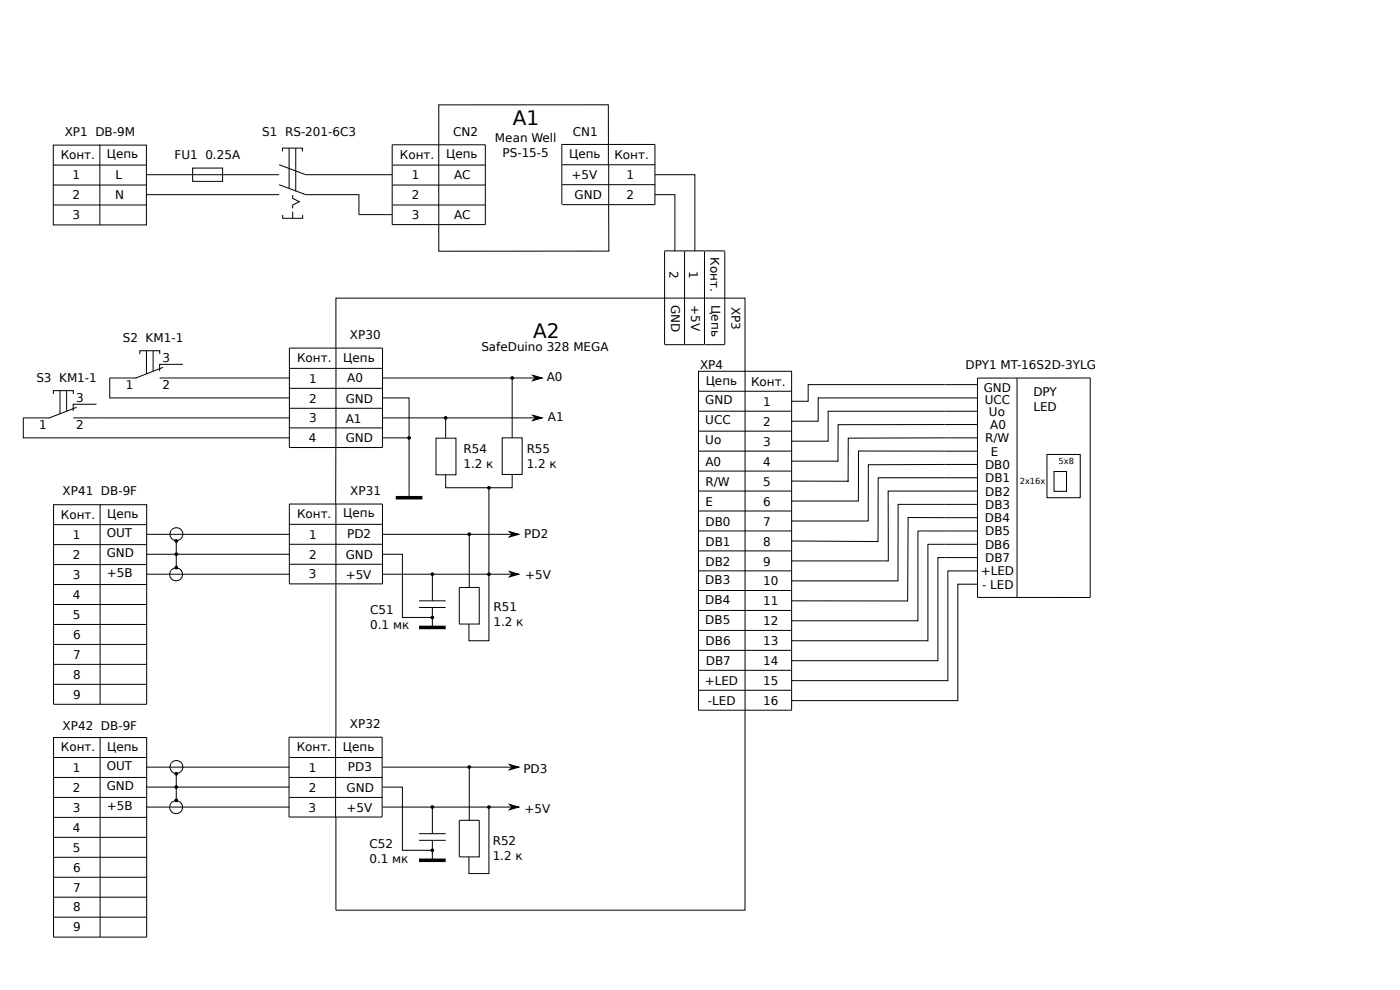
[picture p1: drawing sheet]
<svg xmlns="http://www.w3.org/2000/svg" width="594mm" height="420mm" viewBox="0 0 594 420" stroke-linecap="round" stroke-linejoin="round" font-family="sans-serif">
<g fill="none" stroke="#000" stroke-width=".42">
<path d="M22.6 70v-8.4h19.8v33.8M22.6 70h39.5M22.6 70v17M22.6 78.5h39.5M42.4 61.6h19.7v8.4M62 74.1h56.4M62.1 70v17M81.7 71.3h12.7v5.6h-12.7zM118.4 78.4l11.3 4.2h22.6v8.5h14.1M118.4 69.9l11.3 4.2h36.7M119.8 64.2v-1.4h8.5v1.4M122.7 62.8v17"/>
<path d="M125.5 62.8v18.4M166.4 61.4h39.5v33.9h-39.5zM166.5 70h39.6M166.5 78.5h39.6M238.5 69.9h39.5M238.5 78.4h39.5M258.1 69.7v-25.2h-71.9v62.1l72.1-.1v-36.6M277.9 74.1h16.9v32.5M22.6 87v8.4h39.5v-8.4M22.6 87h39.5M62 82.6h56.4M119.9 91.2v1.4h8.5v-1.4"/>
<path d="M124.2 82.7v1.5l2.8 1.4-2.8 1.4v1.4M124.2 89.8v2.8M166.5 87h39.6M238.4 86.7v-25.4h39.5v25.4M238.5 86.8h39.5M277.9 82.6h8.4v24M282 106.4h16.9M282 106.6v39.5M290.4 106.6v39.5M298.9 106.6v39.5M299 106.4h8.5M307.5 106.6v39.5"/>
<path d="M282 126.5h16.9M282.2 126.5h-139.7v63.4M299 126.5h8.5M307.6 126.5h8.5v31h19.8v8.5M59.3 150.2v-1.4h8.5v1.4M62.1 148.8v9.9M65 148.8v8.6M69.2 155.8l-11.6 4.6M77.6 154.6h-9.9v2.9M122.9 156.3h39.5M282 146.2h16.9M299 146.2h8.5"/>
<path d="M21.2 177.3h-11.3v8.5h112.9M22.6 167.1v-1.4h8.5v1.4M25.4 165.7v9.9M28.3 165.7v8.7M31 177.3h91.8M32.5 172.8l-11.6 4.5M40.9 171.5h-9.9v2.9M57.9 160.4h-11.3v8.4h76.2M67.7 160.4h55.1M122.9 164.7h39.5M122.9 173.2h39.5M162.3 168.8h11.3v17"/>
<path d="M162.3 160.4h67.7M162.3 177.3h67.7M189.1 177.3v8.5M217.3 160.4v25.4M296.4 166v-8.5h19.7v143.8M296.4 166h39.5M296.4 166v16.9M296.4 174.5h39.5M335.9 166v16.9M414.9 163.2h-72v7h-7.1M414.9 168.8h-67.8v9.9h-11.3M414.9 174.5h-63.5v12.7h-15.6"/>
<path d="M431.5 160.4v93.1M122.8 181.4v8.5h39.5v-42.2h-39.5v33.8h39.5M142.5 189.8l-.1 23.9M162.3 185.8h11.3v25.4M185 185.9h8.5v15.5h-8.5zM213.1 185.8h8.4v15.5h-8.4zM296.4 182.9v8.5h39.5v-8.5M296.4 191.4v8.5h39.5M296.4 199.9v25.4M296.4 182.9h39.5M335.9 191.4v67.6M414.9 180.1l-59.3 .1-.1 15.5-19.7-.1"/>
<path d="M414.9 185.8l-55 .1v18.3l-24.1-.1M414.9 191.4l-50.6-.1-.1 21.3h-28.4M414.9 197l-46.5 .2v23.8h-32.6M444.2 192.8h14.1v18.4h-14.1zM42.5 214.1h19.7v8.5M122.8 213.8h39.5v33.9h-39.5zM142.5 213.8v33.9M189.1 201.3v5.6h28.2v-5.6M207.4 206.9v64.9h-8.4v-7M296.4 208.3h39.5M296.4 216.8h39.5M400.8 219.6h-15.5l-.2 35.4-49.3-.1"/>
<path d="M400.8 219.6h14.1M414.9 202.7h-42.3l-.1 27.1-36.7-.3M414.9 208.3h-38.1l.1 29.7h-41.1M414.9 214h-33.8l-.1 32.4h-45.2M447.2 200h5.3v8.4h-5.3zM22.7 222.6v-8.5h19.8v84.7M22.7 239.5v8.5h39.5v-8.5M22.7 222.6h39.5M22.7 222.6v16.9M22.7 231.1h39.5M22.7 239.5h39.5M62.1 226.7h60.7"/>
<path d="M62.1 235.1h60.7M62.2 222.6v16.9M72.7 224.9a2.74 2.74 0 0 1 4.7 .7 2.74 2.74 0 0 1-2.9 3.7 2.74 2.74 0 0 1-1.8-4.3M74.8 229.5v11.3M122.9 230.9h39.5M122.9 222.4h39.5M122.9 239.4h39.5M162.3 235.1h8.4v26.9h12.7M162.3 226.7h57.8M199.1 226.7v22.5M296.4 225.3v8.4h39.5M296.4 233.7v25.3"/>
<path d="M296.4 225.3h39.5M389.4 225.3h25.5M389.5 225.3v38.1h-53.7M414.9 230.9h-21.2v40.9h-57.9M414.9 236.6h-17v43.7h-62.1M22.7 248v8.5h39.5M22.7 256.5v25.4M62.1 243.6h60.7M62.2 248v50.8h-39.5v-8.5M72.6 241.9a2.74 2.74 0 0 1 4.7 .8 2.74 2.74 0 0 1-3 3.7 2.74 2.74 0 0 1-1.8-4.4M142.5 247.8v65M162.3 243.6h57.8"/>
<path d="M177.8 254.9h11.3M177.8 257.7h11.3M183.4 243.6v11.3M183.4 257.7v8.5M194.9 249.2h8.4v15.6h-8.4zM296.4 259v8.4h39.5v-8.4M296.4 242.2h39.5M296.4 250.5h39.5M296.4 259h39.5M414.7 253.4l47.9 .1v-93.1h-47.9v93.1M414.9 242.2h-12.7v46.6h-66.4M414.9 247.8h-8.5v49.4h-70.6"/>
<path d="M22.7 264.9h39.5M22.7 273.4h39.5M296.4 267.4v8.5h39.5M335.9 267.4v33.9h-39.5v-25.4M22.7 281.9v8.4h39.5M22.7 281.9h39.5M296.4 284.4h39.5M296.4 292.8h39.5M42.5 312.9h19.7v8.5M122.6 312.8h39.5v33.8h-39.5zM142.4 312.8v33.8M316.1 301.5v84.6h-173.6v-39.5"/>
<path d="M22.7 321.4v-8.5h19.8v84.7M22.7 338.3v8.5h39.5v-8.5M22.7 321.4v16.9M22.7 321.4h39.5M22.7 329.8h39.5M22.7 338.3h39.5M62.1 325.5h60.7M62.1 333.9h60.7M62.2 321.4v16.9M72.7 323.6a2.74 2.74 0 0 1 4.7 .8 2.74 2.74 0 0 1-2.9 3.7 2.74 2.74 0 0 1-1.8-4.3M74.8 328.3v11.3M122.8 321.4h39.5"/>
<path d="M122.8 329.8h39.5M122.8 338.3h39.5M162.3 333.9h8.4v26.8h12.7M162.3 325.5h57.8M199.1 325.4v22.6M22.7 346.8v8.4h39.5M22.7 355.2v25.4M62.1 342.4h60.7M62.2 346.8v50.8h-39.5v-8.5M72.6 340.7a2.74 2.74 0 0 1 4.7 .8 2.74 2.74 0 0 1-3 3.7 2.74 2.74 0 0 1-1.8-4.4M162.3 342.4h57.8M177.8 353.7h11.3"/>
<path d="M177.8 356.5h11.3M183.4 342.4v11.3M183.4 356.5v8.5M194.9 348h8.4v15.5h-8.4zM207.4 342.4v28.2h-8.4v-7M22.7 363.7h39.5M22.7 372.2h39.5M22.7 380.6v8.5h39.5M22.7 380.6h39.5"/>
</g>
<g fill="#000" stroke="#000" stroke-width=".42">
<path d="M226.1 159.2l3.9 1.2-3.9 1.1 1.1-1.1z" fill-rule="evenodd"/>
<path d="M226.1 176.2l3.9 1.1-3.9 1.1 1.1-1.1z" fill-rule="evenodd"/>
<path d="M216.2 225.5l3.9 1.2-3.9 1.1 1.1-1.1z" fill-rule="evenodd"/>
<path d="M216.2 242.5l3.9 1.1-3.9 1.1 1.1-1.1z" fill-rule="evenodd"/>
<path d="M216.2 324.3l3.9 1.2-3.9 1.1 1.1-1.1z" fill-rule="evenodd"/>
<path d="M216.2 341.3l3.9 1.1-3.9 1.1 1.1-1.1z" fill-rule="evenodd"/>
<circle cx="189.1" cy="177.3" r=".56"/>
<circle cx="217.3" cy="160.4" r=".56"/>
<circle cx="173.6" cy="185.8" r=".56"/>
<circle cx="207.4" cy="206.9" r=".56"/>
<circle cx="74.8" cy="229.5" r=".56"/>
<circle cx="74.8" cy="235.1" r=".56"/>
<circle cx="199.1" cy="226.6" r=".56"/>
<circle cx="74.8" cy="240.8" r=".56"/>
<circle cx="183.4" cy="243.6" r=".56"/>
<circle cx="207.4" cy="243.6" r=".56"/>
<circle cx="183.4" cy="262" r=".56"/>
<circle cx="74.8" cy="328.3" r=".56"/>
<circle cx="74.8" cy="339.6" r=".56"/>
<circle cx="74.8" cy="333.9" r=".56"/>
<circle cx="199.1" cy="325.4" r=".56"/>
<circle cx="183.4" cy="342.4" r=".56"/>
<circle cx="207.4" cy="342.4" r=".56"/>
<circle cx="183.4" cy="360.7" r=".56"/>
</g>
<path d="M167.9 211.2h11.3M177.8 266.2h11.3M177.8 365h11.3" fill="none" stroke="#000" stroke-width="1.5" stroke-linecap="butt"/>
<g font-size="8.5">
<text x="217.6" y="53.2">A1</text>
<text x="226.2" y="143.4">A2</text>
</g>
<g font-size="5.1">
<text x="27.5" y="57.6">XP1 DB-9M</text>
<text x="111.3" y="57.6">S1 RS-201-6C3</text>
<text x="192.3" y="57.6">CN2</text>
<text x="243" y="57.6">CN1</text>
<text x="210" y="60.1">Mean Well</text>
<text x="25.7" y="67.5">Конт.</text>
<text x="45.3" y="67.1">Цепь</text>
<text x="74" y="67.5">FU1 0.25А</text>
<text x="169.7" y="67.5">Конт.</text>
<text x="189.3" y="67.1">Цепь</text>
<text x="213.2" y="66.5">PS-15-5</text>
<text x="241.5" y="67">Цепь</text>
<text x="260.7" y="67.3">Конт.</text>
<text x="30.8" y="76.1">1</text>
<text x="49" y="76">L</text>
<text x="174.8" y="76.1">1</text>
<text x="192.7" y="76">AC</text>
<text x="242.5" y="75.8">+5V</text>
<text x="265.8" y="76">1</text>
<text x="30.8" y="84.6">2</text>
<text x="48.8" y="84.4">N</text>
<text x="174.8" y="84.6">2</text>
<text x="243.8" y="84.3">GND</text>
<text x="265.8" y="84.5">2</text>
<text x="30.8" y="93">3</text>
<text x="174.7" y="92.9">3</text>
<text x="192.7" y="92.8">AC</text>
<text x="301.5" y="109.2" transform="rotate(90 301.5 109.2)">Конт.</text>
<text x="284" y="115.1" transform="rotate(90 284 115.1)">2</text>
<text x="292.5" y="115.1" transform="rotate(90 292.5 115.1)">1</text>
<text x="284.8" y="129.4" transform="rotate(90 284.8 129.4)">GND</text>
<text x="293.2" y="129.4" transform="rotate(90 293.2 129.4)">+5V</text>
<text x="301.8" y="129.4" transform="rotate(90 301.8 129.4)">Цепь</text>
<text x="310.4" y="130" transform="rotate(90 310.4 130)">XP3</text>
<text x="148.5" y="143.9">XP30</text>
<text x="52.1" y="145.3">S2 KM1-1</text>
<text x="204.2" y="149">SafeDuino 328 MEGA</text>
<text x="68.9" y="153.6">3</text>
<text x="126.1" y="153.7">Конт.</text>
<text x="145.7" y="153.4">Цепь</text>
<text x="147.3" y="161.9">A0</text>
<text x="232" y="161.8">A0</text>
<text x="297" y="156.4">XP4</text>
<text x="409.7" y="156.6">DPY1 MT-16S2D-3YLG</text>
<text x="15.4" y="162.2">S3 KM1-1</text>
<text x="53.4" y="164.9">1</text>
<text x="69" y="164.9">2</text>
<text x="131.1" y="162.4">1</text>
<text x="299.4" y="163.2">Цепь</text>
<text x="318.7" y="163.6">Конт.</text>
<text x="417.4" y="166.1">GND</text>
<text x="32.3" y="170.5">3</text>
<text x="131.1" y="170.8">2</text>
<text x="146.7" y="170.8">GND</text>
<text x="299.2" y="171.5">GND</text>
<text x="323.8" y="172.2">1</text>
<text x="417.8" y="171.6">UCC</text>
<text x="438.5" y="168.1">DPY</text>
<text x="131.1" y="179.2">3</text>
<text x="146.7" y="179.3">A1</text>
<text x="232.5" y="178.6">A1</text>
<text x="299.2" y="180">UCC</text>
<text x="419.6" y="176.3">Uo</text>
<text x="438.5" y="174.5">LED</text>
<text x="16.7" y="181.8">1</text>
<text x="32.3" y="181.9">2</text>
<text x="323.8" y="180.7">2</text>
<text x="420.1" y="182">A0</text>
<text x="131.1" y="187.5">4</text>
<text x="146.7" y="187.6">GND</text>
<text x="299.2" y="188.5">Uo</text>
<text x="323.8" y="189.2">3</text>
<text x="418" y="187.4">R/W</text>
<text x="196.6" y="192.3">R54</text>
<text x="223.5" y="192.3">R55</text>
<text x="299.3" y="197.6">A0</text>
<text x="323.8" y="197.6">4</text>
<text x="420.4" y="193.3">E</text>
<text x="196.6" y="198.6">1.2 к</text>
<text x="223.5" y="198.6">1.2 к</text>
<text x="417.9" y="198.9">DB0</text>
<text x="299.3" y="206.1">R/W</text>
<text x="323.8" y="206.1">5</text>
<text x="418" y="204.5">DB1</text>
<text x="26.6" y="210.2">XP41 DB-9F</text>
<text x="148.6" y="210">XP31</text>
<text x="299.3" y="214.6">E</text>
<text x="323.8" y="214.5">6</text>
<text x="418" y="215.8">DB3</text>
<text x="418" y="210.2">DB2</text>
<text x="25.9" y="220">Конт.</text>
<text x="45.4" y="219.7">Цепь</text>
<text x="126" y="219.9">Конт.</text>
<text x="145.6" y="219.5">Цепь</text>
<text x="417.9" y="221.5">DB4</text>
<text x="45.3" y="228">OUT</text>
<text x="299.3" y="223">DB0</text>
<text x="323.8" y="223">7</text>
<text x="418" y="227.1">DB5</text>
<text x="30.9" y="228.7">1</text>
<text x="131.1" y="228.5">1</text>
<text x="147.3" y="228.1">PD2</text>
<text x="222.4" y="228.4">PD2</text>
<text x="299.3" y="231.5">DB1</text>
<text x="323.8" y="231.5">8</text>
<text x="417.9" y="232.8">DB6</text>
<text x="30.9" y="237.1">2</text>
<text x="45.3" y="236.4">GND</text>
<text x="131.1" y="237">2</text>
<text x="146.7" y="237">GND</text>
<text x="299.3" y="240">DB2</text>
<text x="323.8" y="240">9</text>
<text x="418" y="238.4">DB7</text>
<text x="30.9" y="245.6">3</text>
<text x="45.3" y="244.9">+5B</text>
<text x="131.1" y="245.4">3</text>
<text x="146.7" y="245.4">+5V</text>
<text x="222.9" y="245.4">+5V</text>
<text x="416.1" y="244.1">+LED</text>
<text x="299.2" y="247.6">DB3</text>
<text x="323.8" y="248.3">10</text>
<text x="416.7" y="249.7">- LED</text>
<text x="30.9" y="254.1">4</text>
<text x="299.2" y="256.1">DB4</text>
<text x="323.8" y="256.8">11</text>
<text x="30.9" y="262.5">5</text>
<text x="157.1" y="260.5">C51</text>
<text x="209.4" y="259.1">R51</text>
<text x="157.1" y="266.8">0.1 мк</text>
<text x="209.4" y="265.5">1.2 к</text>
<text x="299.2" y="264.5">DB5</text>
<text x="323.8" y="265.2">12</text>
<text x="31" y="271">6</text>
<text x="299.4" y="273.7">DB6</text>
<text x="323.8" y="273.7">13</text>
<text x="31" y="279.4">7</text>
<text x="31" y="287.9">8</text>
<text x="299.5" y="282.2">DB7</text>
<text x="323.8" y="282.2">14</text>
<text x="299" y="290.6">+LED</text>
<text x="323.8" y="290.6">15</text>
<text x="31" y="296.4">9</text>
<text x="300.3" y="299.1">-LED</text>
<text x="323.8" y="299.1">16</text>
<text x="26.6" y="309.9">XP42 DB-9F</text>
<text x="148.5" y="309">XP32</text>
<text x="25.9" y="318.8">Конт.</text>
<text x="45.4" y="318.4">Цепь</text>
<text x="125.9" y="318.8">Конт.</text>
<text x="145.5" y="318.4">Цепь</text>
<text x="30.9" y="327.4">1</text>
<text x="45.3" y="326.8">OUT</text>
<text x="131" y="327.4">1</text>
<text x="147.6" y="327.2">PD3</text>
<text x="222.1" y="327.8">PD3</text>
<text x="30.9" y="335.9">2</text>
<text x="45.3" y="335.2">GND</text>
<text x="131" y="335.9">2</text>
<text x="147" y="336">GND</text>
<text x="30.9" y="344.4">3</text>
<text x="45.3" y="343.7">+5B</text>
<text x="131" y="344.3">3</text>
<text x="147" y="344.5">+5V</text>
<text x="222.5" y="344.9">+5V</text>
<text x="30.9" y="352.8">4</text>
<text x="156.7" y="359.9">C52</text>
<text x="209.1" y="358.6">R52</text>
<text x="30.9" y="361.3">5</text>
<text x="209.1" y="364.9">1.2 к</text>
<text x="31" y="369.7">6</text>
<text x="156.7" y="366.2">0.1 мк</text>
<text x="31" y="378.2">7</text>
<text x="31" y="386.7">8</text>
<text x="31" y="395.2">9</text>
</g>
<g font-size="3.5">
<text x="449.2" y="197">5x8</text>
<text x="432.7" y="205.5">2x16x</text>
</g>
</svg>
